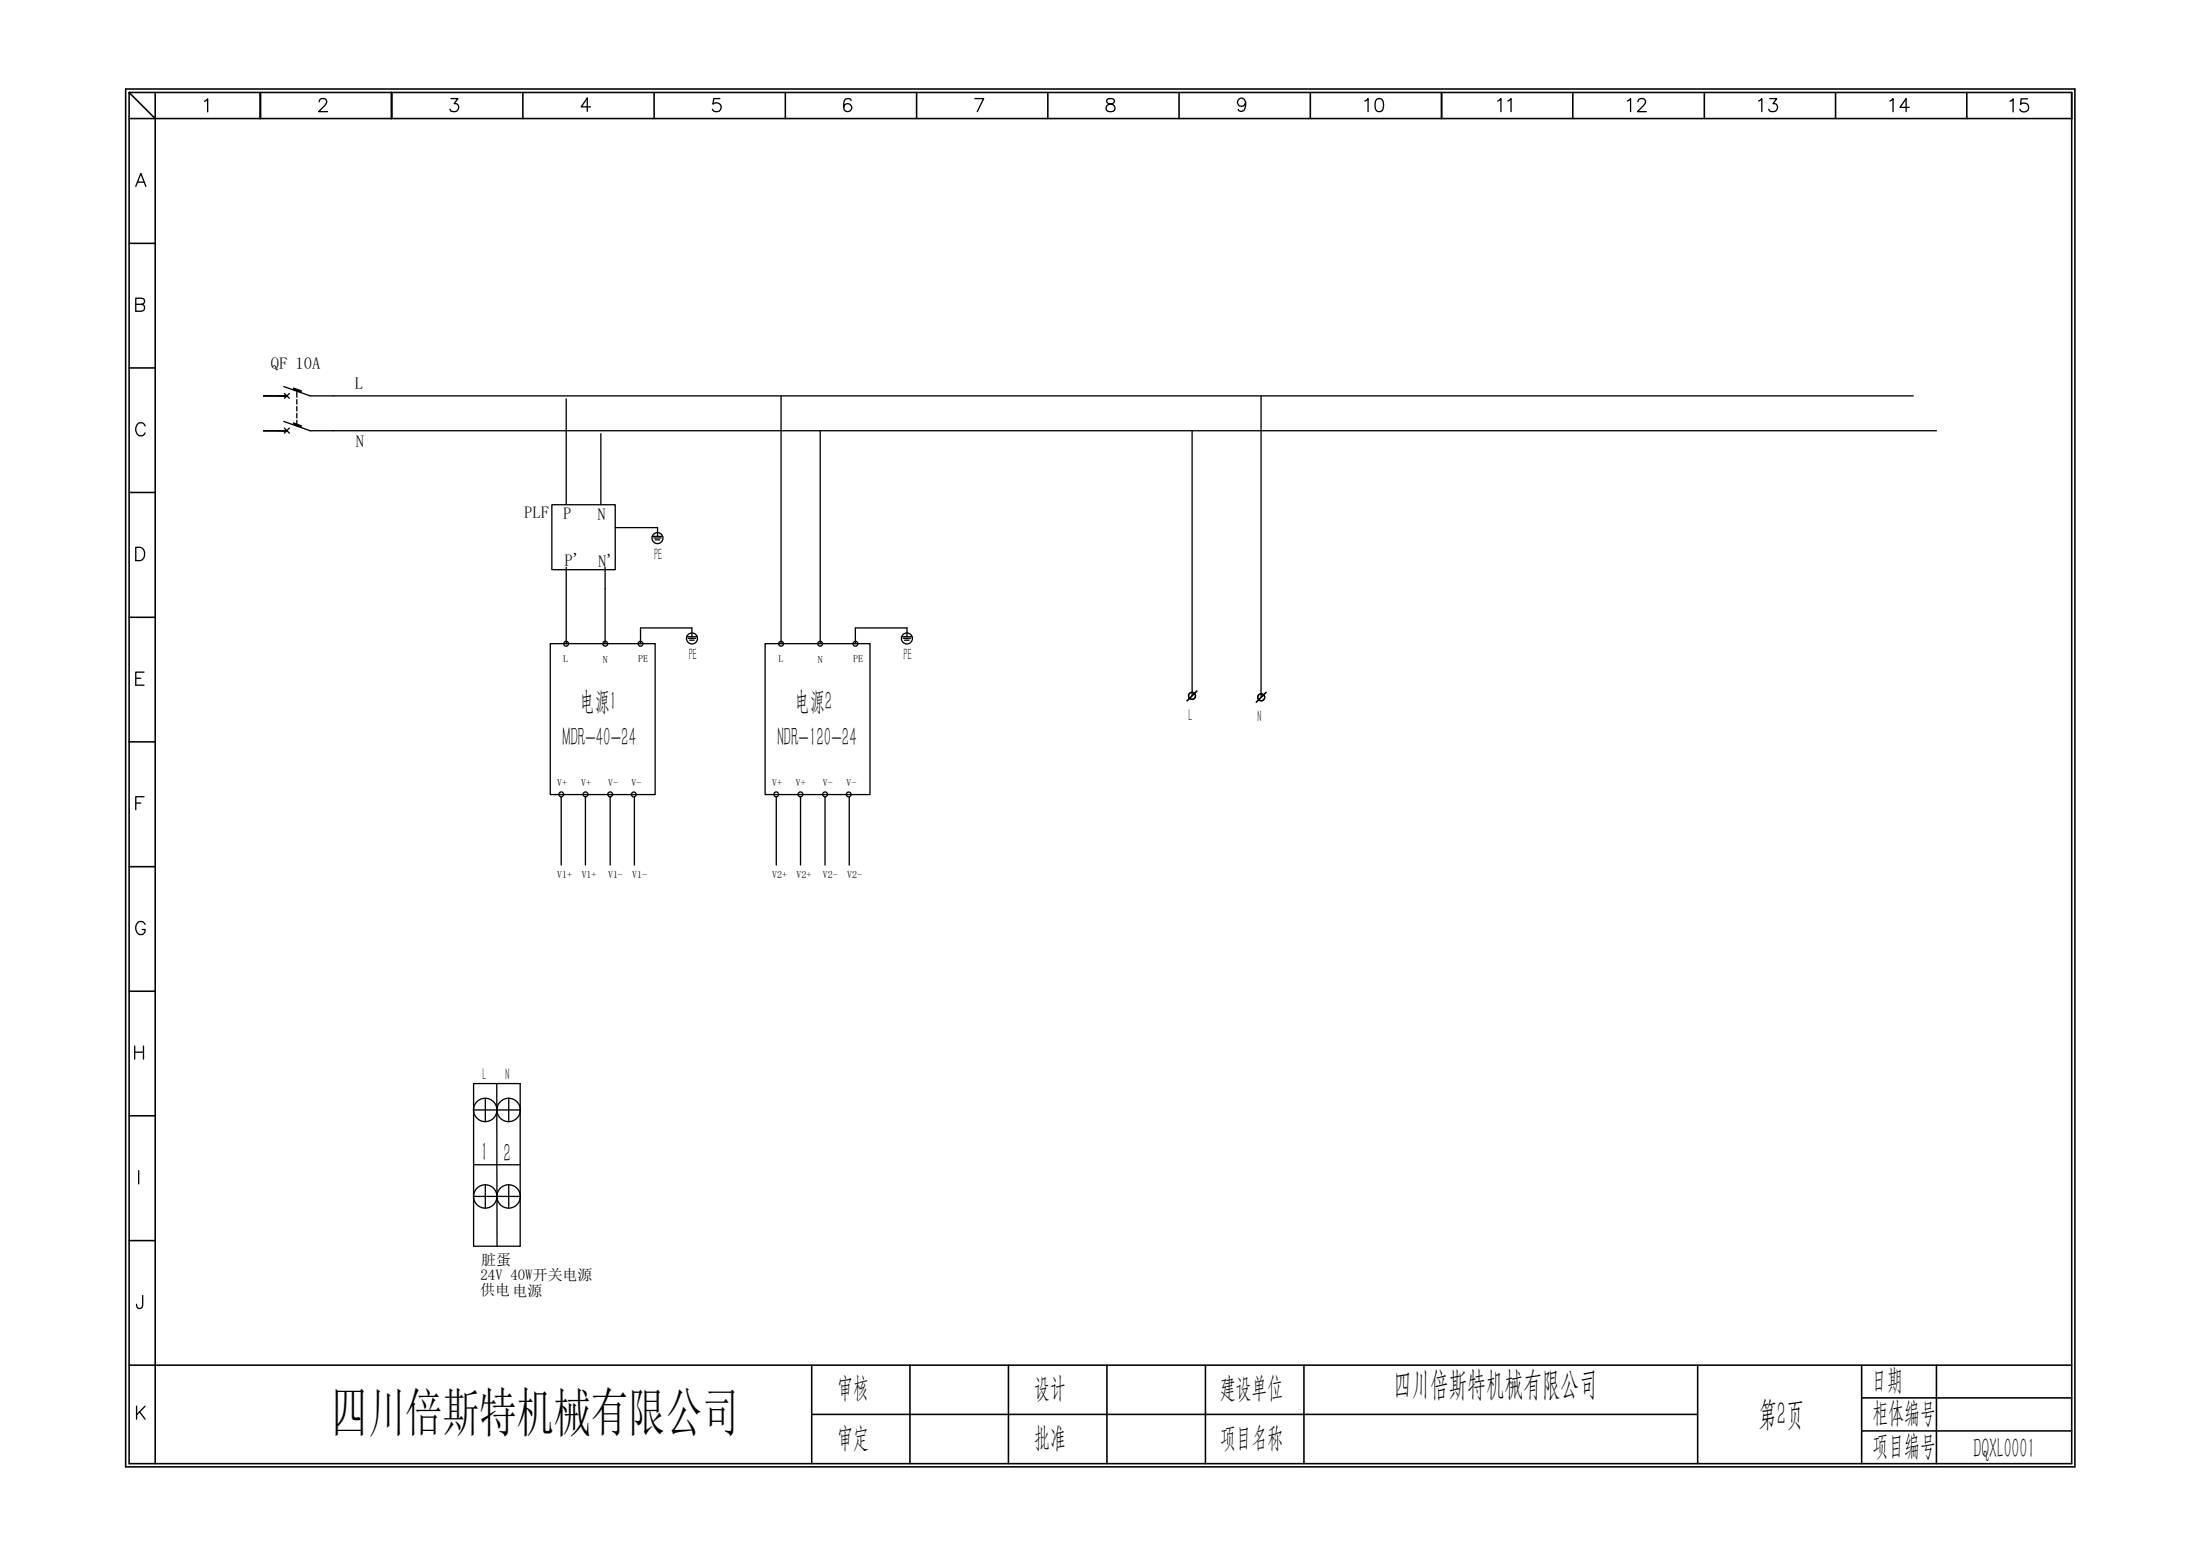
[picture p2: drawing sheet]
<svg xmlns="http://www.w3.org/2000/svg" width="420mm" height="297mm" viewBox="0 0 420 297" stroke-linecap="round" stroke-linejoin="round" font-family="sans-serif">
<!-- layer: QCN -->
<g fill="none" stroke="#000" stroke-width=".25">
<path d="M50.3 75.6h4.4M54.2 73.8l5 1.8h4.4M54.3 75.1l.9 .9M55.2 75.1l-.9 .9M50.3 82.2h4.4M54.2 80.4l5 1.8h4.4M54.3 81.7l.9 1M55.2 81.7l-.9 1M124.5 102.4h1.9M124.8 102.7h1.3M125 103h.9M125.5 100.7v1.7"/>
<path d="M132 119.9v1.6M173.1 119.9v1.6M131.1 121.5h1.9M131.3 121.8h1.4M131.6 122.2h.8M172.1 121.5h1.9M172.4 121.8h1.3M172.6 122.2h.9M90.4 211.9h8.9M90.4 228.4h8.9"/>
<circle cx="125.5" cy="102.7" r="1.05"/>
<circle cx="132" cy="121.9" r="1.05"/>
<circle cx="173.1" cy="121.9" r="1.05"/>
</g>
<g fill="#000">
<path d="M56 73.9l1.7 .6-.2 .5-1.7-.6z" fill-rule="evenodd"/>
<path d="M56 80.6l1.7 .6-.2 .4-1.7-.6z" fill-rule="evenodd"/>
</g>
<path d="M56.6 74.8v1M56.6 76.3v.8M56.6 77.6v.9M56.6 78.9v.9M56.6 80.2v1.2" fill="none" stroke="#000" stroke-width=".25"/>
<!-- layer: 0 -->
<g fill="none" stroke="#000" stroke-width=".25">
<path d="M63.6 75.6h301.5M108.1 76.1v20.1M149 75.6v47.3M240.6 75.6v57.5M63.6 82.2h305.9M105.3 96.3h12.1v12.4h-12.1zM114.7 82.8v13.4M156.5 82.2v40.7M227.5 82.2v50.6M108.1 108.3v14.6M115.5 108.3v14.6M117.4 100.7h8.1"/>
<path d="M132 119.9h-9.8v3M173.1 119.9h-9.9v3M105 122.9h20v28.8h-20zM146 122.9h20v28.8h-20zM228.4 131.9l-1.9 1.9M241.6 132.2l-1.9 1.8M107.1 152.1v13M111.7 152.1v13M116.4 152.1v13M121.1 152.1v13M148.1 152.1v13M152.8 152.1v13"/>
<path d="M157.4 152.1v13M162.1 152.1v13M90.4 206.8h8.9v31.1h-8.9zM92.6 209.6v4.5M94.8 206.8v31.1M97.1 209.6v4.5M90.4 222.3h8.9M92.6 226.1v4.5M97.1 226.1v4.5"/>
<circle cx="108" cy="122.9" r=".46"/>
<circle cx="115.5" cy="122.9" r=".46"/>
<circle cx="122.2" cy="122.9" r=".46"/>
<circle cx="149" cy="122.9" r=".46"/>
<circle cx="156.5" cy="122.9" r=".46"/>
<circle cx="163.2" cy="122.9" r=".46"/>
<circle cx="227.5" cy="132.8" r=".66"/>
<circle cx="240.7" cy="133.1" r=".66"/>
<circle cx="107.1" cy="151.6" r=".46"/>
<circle cx="111.7" cy="151.6" r=".46"/>
<circle cx="116.4" cy="151.6" r=".46"/>
<circle cx="120.9" cy="151.6" r=".46"/>
<circle cx="148.1" cy="151.6" r=".46"/>
<circle cx="152.7" cy="151.6" r=".46"/>
<circle cx="157.4" cy="151.6" r=".46"/>
<circle cx="161.9" cy="151.6" r=".46"/>
<circle cx="92.6" cy="211.9" r="2.23"/>
<circle cx="97.1" cy="211.9" r="2.23"/>
<circle cx="92.6" cy="228.4" r="2.23"/>
<circle cx="97.1" cy="228.4" r="2.23"/>
</g>
<g fill="none" stroke="#000" stroke-width=".3">
<path d="M24 17h371.9v263h-371.9zM24.6 17.7h370.7v261.7h-370.7zM24.6 17.7l5 4.9M29.6 17.7v261.7M49.7 17.7v4.9M74.7 17.7v4.9M99.8 17.7v4.9M124.8 17.7v4.9M149.9 17.7v4.9M174.9 17.7v4.9M199.9 17.7v4.9M225 17.7v4.9"/>
<path d="M250 17.7v4.9M275.1 17.7v4.9M300.1 17.7v4.9M325.2 17.7v4.9M350.3 17.7v4.9M375.3 17.7v4.9M24.6 22.6h370.7M24.6 46.5h5M24.6 70.2h5M24.6 94h5M24.6 117.8h5M24.6 141.6h5"/>
<path d="M24.6 165.4h5M24.6 189.2h5M24.6 213h5M24.6 236.8h5M24.6 260.6h370.7M154.9 260.6v18.8M154.9 270h169.1M173.6 260.6v18.8M192.4 260.6v18.8M211.2 260.6v18.8M230 260.6v18.8M248.8 260.6v18.8"/>
<path d="M324 260.6v18.8M355.2 260.6v18.8M355.2 266.8h40.1M355.2 273.1h40.1M369.5 260.6v18.8"/>
</g>
<g fill="none" stroke="#000" stroke-width=".25">
<path d="M39 19.3l.6-.4v2.5M60.9 19.4l.3-.5 .7-.1a.63 .63 0 0 1 .3 1l-1.4 1.5h1.7M86.1 18.8h1.3l-.7 1a.8 .8 0 0 1 .9 .9 .8 .8 0 0 1-1.1 .6l-.4-.1-.2-.3M137.4 18.8h-1.2l-.2 1.1a.89 .89 0 0 1 1.4-.1 .89 .89 0 0 1-.2 1.4 .89 .89 0 0 1-1.3-.3M162.4 19.2a.75 .75 0 0 0-1.1-.3 1.98 1.98 0 0 0 0 2.3 .79 .79 0 0 0 1.2-.3 .79 .79 0 0 0-.5-1.1 .79 .79 0 0 0-1 .7M186 18.8h1.7l-1.2 2.5M211.3 18.9a.5 .5 0 0 0 .2 .9 1 1 0 0 1 1.3 1.1 .88 .88 0 0 1-1 .4 .88 .88 0 0 1-.7-.8 1.06 1.06 0 0 1 1.2-.7 .5 .5 0 0 0 .2-.9l-.4-.1zM237.7 19.6a.79 .79 0 0 1-1 .7 .79 .79 0 0 1-.4-1.2 .79 .79 0 0 1 1.2 0 2.03 2.03 0 0 1-.2 2 .69 .69 0 0 1-1-.2M260.5 19.3l.6-.5v2.5M262.7 18.9a.83 .83 0 0 1 1.2 .4 2.2 2.2 0 0 1-.2 1.9 .83 .83 0 0 1-1.2-.3 2.2 2.2 0 0 1 .2-2zM285.8 19.3l.6-.5v2.5M287.7 19.3l.6-.5v2.5"/>
<path d="M310.5 19.3l.6-.5v2.5M312.6 19.4l.2-.5 .7-.1a.63 .63 0 0 1 .4 1l-1.4 1.5h1.6M335.6 19.3l.6-.5v2.5M337.7 18.8h1.3l-.7 1a.8 .8 0 0 1 .9 .9 .8 .8 0 0 1-1.1 .6l-.4-.1-.2-.3M360.6 19.3l.6-.5v2.5M383.5 19.3l.6-.4v2.5M386.9 18.9h-1.2l-.1 1a.88 .88 0 0 1 1.3 .1 .88 .88 0 0 1-.2 1.3 .88 .88 0 0 1-1.3-.4M25.9 35.6l1-2.5 .9 2.5M26.3 34.8h1.2M112.7 20.4h-1.8l1.2-1.7v2.6M364.3 20.5h-1.7l1.1-1.7v2.5M25.9 58.1h1.1a.66 .66 0 0 1 .6 .6 .66 .66 0 0 1-.6 .7h-1.1v-2.5l1.4 .1a.57 .57 0 0 1 0 1l-.3 .1"/>
<path d="M27.7 81.3l-.4-.5a1.16 1.16 0 0 0-1.3 .4 1.16 1.16 0 0 0 .1 1.4 .85 .85 0 0 0 1.2 .5l.4-.5M25.9 104.5h.9a1.38 1.38 0 0 1 .8 1.2 1.38 1.38 0 0 1-.8 1.3h-.9zM25.9 129.5h1M27.5 128.3h-1.6v2.5h1.6M25.9 153.3h1M27.5 152.1h-1.6v2.5M27.7 176.5a.85 .85 0 0 0-1.3-.5 1.44 1.44 0 0 0 .2 2.4h.5a.82 .82 0 0 0 .6-1h-.6M25.7 199.7v2.5M27.4 199.7v2.5M25.7 200.8h1.7M26.5 223.4v2.6M27.2 247.3l-.1 2.2a.57 .57 0 0 1-.9 0l-.1-.6"/>
<path d="M26.1 268.4v2.5M26.6 269.5l1.1 1.4M27.7 268.4l-1.6 1.7"/>
</g>
<text font-size="10.1" x="63.1" y="273.1">四川倍斯特机械有限公司</text>
<g font-size="6.3">
<text x="265.8" y="266.3">四川倍斯特机械有限公司</text>
<text x="335.5" y="272">第2页</text>
</g>
<g font-size="5.4">
<text x="159.8" y="266.7">审核</text>
<text x="197.4" y="266.7">设计</text>
<text x="232.8" y="266.7">建设单位</text>
<text x="357.1" y="265.1">日期</text>
<text x="357.3" y="271.4">柜体编号</text>
<text x="159.8" y="276.1">审定</text>
<text x="197.4" y="276.1">批准</text>
<text x="232.8" y="276.1">项目名称</text>
<text x="357.3" y="277.7">项目编号</text>
<text x="376.6" y="278.3">DQXL0001</text>
</g>
<g font-size="5.1">
<text x="110.6" y="135.6">电源1</text>
<text x="151.7" y="135.6">电源2</text>
<text x="107.3" y="142.4">MDR-40-24</text>
<text x="148.3" y="142.4">NDR-120-24</text>
<text x="91.7" y="221.7">1</text>
<text x="96.1" y="221.7">2</text>
</g>
<g font-size="3.2">
<text x="51.7" y="70.5">QF 10A</text>
<text x="67.7" y="74.3">L</text>
<text x="67.9" y="85.3">N</text>
<text x="100" y="98.8">PLF</text>
<text x="107.4" y="99.1">P</text>
<text x="114" y="99.3">N</text>
<text x="124.8" y="106.9">PE</text>
<text x="107.7" y="108">P'</text>
<text x="114.1" y="108.2">N'</text>
<text x="131.4" y="126">PE</text>
<text x="172.4" y="126">PE</text>
<text x="226.8" y="137.7">L</text>
<text x="240" y="137.9">N</text>
<text x="92.1" y="206.2">L</text>
<text x="96.5" y="206.2">N</text>
</g>
<g font-size="2.8">
<text x="91.7" y="244.3">24V 40W开关电源</text>
<text x="91.8" y="241.5">脏蛋</text>
<text x="91.6" y="247.2">供电电源</text>
</g>
<g font-size="1.9">
<text x="107.5" y="126.3">L</text>
<text x="115.1" y="126.5">N</text>
<text x="121.8" y="126.4">PE</text>
<text x="148.5" y="126.3">L</text>
<text x="156.1" y="126.5">N</text>
<text x="162.8" y="126.4">PE</text>
<text x="106.3" y="150.1">V+</text>
<text x="110.9" y="150.1">V+</text>
<text x="116" y="150.1">V-</text>
<text x="120.5" y="150.1">V-</text>
<text x="147.4" y="150.1">V+</text>
<text x="151.9" y="150.1">V+</text>
<text x="157" y="150.1">V-</text>
<text x="161.5" y="150.1">V-</text>
<text x="106.3" y="167.6">V1+</text>
<text x="111" y="167.6">V1+</text>
<text x="116" y="167.6">V1-</text>
<text x="120.6" y="167.6">V1-</text>
<text x="147.4" y="167.6">V2+</text>
<text x="152" y="167.6">V2+</text>
<text x="157" y="167.6">V2-</text>
<text x="161.6" y="167.6">V2-</text>
</g>
</svg>
